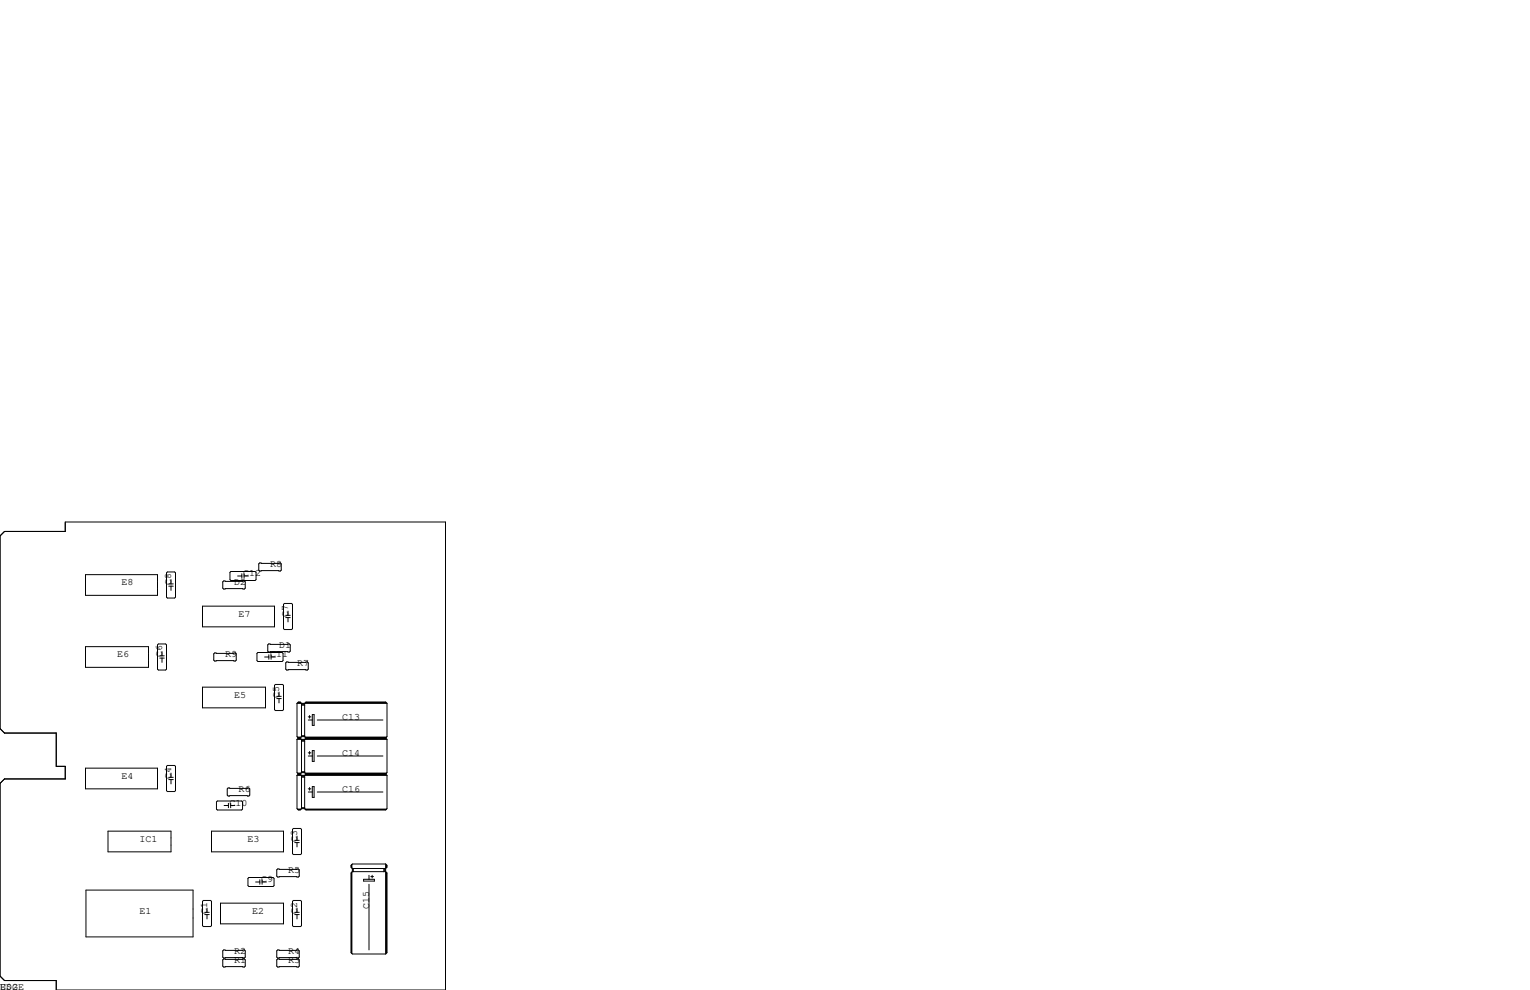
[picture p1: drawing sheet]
<svg xmlns="http://www.w3.org/2000/svg" width="432mm" height="279mm" viewBox="0 0 432 279" stroke-linecap="round" stroke-linejoin="round" font-family="sans-serif">
<g fill="none" stroke="#000" stroke-width=".28">
<path d="M0 151.3l1.3-1.3h17.1v-2.7h107.3v132.1h-109.8v-2.7h-14.6l-1.3-1.2v-54.4l1.3-1.3h17.1v-3.5h-2.5v-9.4h-14.6l-1.3-1.3zM73 159.1l.3-.2h5.8l.3 .2v1.8l-.3 .3h-5.8l-.3-.3zM24.1 162.2h20.4v5.8h-20.4zM47.2 161.4h2.1l.2 .3v6.8l-.2 .3h-2.1l-.2-.3v-6.8zM47.6 164.8h1.3M47.6 165.4h1.3M48.3 163.6v1.2M48.3 165.4v1.2M57.2 171.1h20.3v5.8h-20.3zM62.9 164.2l.2-.2h5.9l.2 .2v1.8l-.2 .2h-5.9l-.2-.2zM64.9 161.5l.3-.2h6.8l.3 .2v2.1l-.3 .2h-6.8l-.3-.2zM67.1 162.6h1.1"/>
<path d="M68.2 161.9v1.3M68.9 161.9v1.3M68.9 162.6h1.2M80 170.6l.3-.3h2l.3 .3v6.8l-.3 .3h-2l-.3-.3zM80.6 174.3h1.3M80.6 173.7h1.3M81.3 172.5v1.2M81.3 174.3v1.2M24.1 182.5h17.8v5.8h-17.8zM44.5 182l.2-.3h2l.3 .3v6.8l-.3 .3h-2l-.2-.3zM45.1 185.7h1.3M45.1 185.1h1.3"/>
<path d="M45.7 183.9v1.2M45.7 185.7v1.2M57.2 193.9h17.7v5.9h-17.7zM60.3 184.5l.3-.2h5.8l.3 .2v1.8l-.3 .3h-5.8l-.3-.3zM72.5 184.4l.3-.3h6.8l.3 .3v2l-.3 .3h-6.8l-.3-.3zM74.7 185.4h1.2M75.8 181.7h5.9l.2 .3v1.8l-.2 .2h-5.9l-.2-.2v-1.8zM75.9 184.8v1.3M76.5 184.8v1.3M76.5 185.4h1.2M77.5 193.4l.2-.2h2.1l.2 .2v6.9l-.2 .2h-2.1l-.2-.2zM78.1 197.2h1.3"/>
<path d="M78.1 196.5h1.3M78.7 195.3v1.2M78.7 197.2v1.2M80.6 187.1l.3-.3h5.8l.3 .3v1.7l-.3 .3h-5.8l-.3-.3zM83.8 198.5v9.4l.4 .4M83.8 198.5l.4-.4h.5l.4 .4v9.4M83.8 198.5h25.4M84.1 198.4h.7M84.2 198.2h.5M85.1 199h.9M85.2 198.6h.7M85.2 198.9h.7"/>
<path d="M86.2 198.4h22.8M86.4 198.2h22.4M109.2 198.5v9.4l-.4 .4M109.2 198.5l-.4-.4h-22.4l-.4 .4v9.4M24.1 216.8h20.4v5.8h-20.4zM47.2 216h2.1l.2 .3v6.8l-.2 .3h-2.1l-.2-.3v-6.8zM47.6 219.4h1.3M48.3 218.2v1.2M83.8 208.7v9.4l.4 .3M83.8 218.8v9.4l.4 .4h.5l.4-.4M83.8 208.7h25.4M83.8 218.8h25.4"/>
<path d="M83.9 208h1.1M83.9 218.2h1.1M84.1 208.5h.7M84.1 218.7h.7M84.2 208.3h.5M84.2 208.2h.5M84.2 208.3l-.4 .4M84.2 208.4h.5M84.2 218.4h.5M84.2 218.3h.5M84.2 218.4l-.4 .4M84.2 218.6h.5"/>
<path d="M84.7 208.3l.4 .4v9.4M84.7 218.4l.4 .4v9.4M85.1 219.3h.9M85.1 207.9l-.4 .4M85.1 207.9h.9M85.1 207.6h.9M85.1 209.2h.9M85.1 218.1l-.4 .3M85.1 218.1h.9M85.1 217.8h.9M85.2 207.8h.7M85.2 208.8h.7"/>
<path d="M85.2 209h.7M85.2 217.9h.7M85.2 218.9h.7M85.2 219.2h.7M86 207.9l.4 .4M86 218.1l.4 .3M86.1 208h23M86.1 218.2h23M86.2 208.5h22.8M86.2 218.7h22.8M86.4 208.3l-.4 .4v9.4M86.4 218.4l-.4 .4v9.4"/>
<path d="M86.4 208.3h22.4M86.4 208.2h22.4M86.4 208.4h22.4M86.4 218.4h22.4M86.4 218.3h22.4M86.4 218.6h22.4M87 202.3h.8M87 203.2h1.1M87 212.5h.8M87 213.4h1.1M87.4 201.9v.8M87.4 212.1v.8"/>
<path d="M88.1 201.7h.5v3h-.5zM88.1 211.8h.5v3.1h-.5zM89.5 203.2h18.6M89.5 213.4h18.6M108.8 208.3l.4 .4M108.8 218.4l.4 .4M109.2 218.8v9.4l-.4 .4h-22.4l-.4-.4M109.2 208.7v9.4l-.4 .3M30.5 234.6h17.8v5.8h-17.8zM47.6 220h1.3M48.3 220v1.2M59.7 234.6h20.3v5.8h-20.3z"/>
<path d="M61.1 226.3l.2-.2h6.9l.3 .2v2l-.3 .3h-6.9l-.2-.3zM63.2 227.3h1.3M64.4 222.4h5.8l.3 .2v1.8l-.3 .3h-5.8l-.3-.3v-1.8zM64.5 226.7v1.3M65.1 227.3h1.2M65.1 226.7v1.3M82.8 233.8h2l.3 .3v6.8l-.3 .3h-2l-.2-.3v-6.8zM83.2 237.8h1.3M83.2 237.2h1.3M83.8 236v1.2M83.8 237.8v1.2M83.9 228.3h1.1"/>
<path d="M84.2 228.5h.5M85.1 228.2h.9M85.1 228h.9M85.2 228.1h.7M86.1 228.3h23M86.4 228.5h22.4M87 222.6h.8M87 223.5h1.1M87.4 222.2v.8M88.1 222h.5v3h-.5zM89.5 223.5h18.6M24.3 251.2h30.2v13.2h-30.2z"/>
<path d="M57.2 254.4l.2-.3h2l.3 .3v6.8l-.3 .3h-2l-.2-.3zM57.8 258.1h1.3M57.8 257.5h1.3M58.4 256.3v1.2M58.4 258.1v1.2M62.2 254.9h17.8v5.8h-17.8zM70 247.9l.2-.3h6.9l.2 .3v2l-.2 .3h-6.9l-.2-.3zM72.1 248.9h1.2M73.3 248.3v1.3M74 248.3v1.3M74 248.9h1.2M78.1 245.5l.3-.3h5.8l.3 .3v1.8l-.3 .2h-5.8l-.3-.2z"/>
<path d="M82.6 254.4l.2-.3h2l.3 .3v6.8l-.3 .3h-2l-.2-.3zM83.2 258.1h1.3M83.2 257.5h1.3M83.8 256.3v1.2M83.8 258.1v1.2M99.2 244.2v.5M99.2 246.4v22.5M99.3 244v1M99.3 246.1v23M99.4 246h9.4l.4 .4v22.5l-.4 .3M99.4 246l-.3 .4v22.5l.3 .3h9.4M99.4 245.1v.9"/>
<path d="M99.6 245.2v.7M99.7 245.1v.9M102.6 248.2h3.1v.5h-3.1zM104.1 247v1.2M104.1 249.6v18.5M104.6 247.4h.8M105 247v.8M108.3 245.1v.9M108.5 245.2v.7M108.7 245.2v.7M108.8 243.8l.4 .4v.5l-.4 .4h-9.4M108.8 243.8h-9.4l-.3 .4v.5l.3 .4"/>
<path d="M108.8 243.8v25.4M109 244.1v.8M109 246.3v22.7M109.1 244.2v.5M109.1 246.4v22.5M62.9 270.9l.2-.3h5.9l.2 .3v1.8l-.2 .2h-5.9l-.2-.2zM62.9 268.4l.2-.3h5.9l.2 .3v1.7l-.2 .3h-5.9l-.2-.3zM78.1 270.9l.3-.3h5.8l.3 .3v1.8l-.3 .2h-5.8l-.3-.2zM78.1 268.4l.3-.3h5.8l.3 .3v1.7l-.3 .3h-5.8l-.3-.3z"/>
</g>
<g font-size="2.8">
<text x="76.2" y="160">R8</text>
<text x="34.3" y="165.1">E8</text>
<text x="48.3" y="165.1" transform="rotate(-90 48.3 165.1)">C8</text>
<text x="66" y="165.1">D2</text>
<text x="68.6" y="162.6">C12</text>
<text x="67.3" y="174">E7</text>
<text x="81.3" y="174" transform="rotate(-90 81.3 174)">C7</text>
<text x="33" y="185.4">E6</text>
<text x="45.7" y="185.4" transform="rotate(-90 45.7 185.4)">C6</text>
<text x="63.5" y="185.4">R9</text>
<text x="76.2" y="185.4">C11</text>
<text x="78.7" y="182.9">D1</text>
<text x="83.8" y="188">R7</text>
<text x="66" y="196.8">E5</text>
<text x="78.7" y="196.8" transform="rotate(-90 78.7 196.8)">C5</text>
<text x="96.5" y="203.2">C13</text>
<text x="96.5" y="213.4">C14</text>
<text x="34.3" y="219.7">E4</text>
<text x="48.3" y="219.7" transform="rotate(-90 48.3 219.7)">C4</text>
<text x="64.8" y="227.3">C10</text>
<text x="67.3" y="223.5">R6</text>
<text x="96.5" y="223.5">C16</text>
<text x="39.4" y="237.5">IC1</text>
<text x="69.8" y="237.5">E3</text>
<text x="83.8" y="237.5" transform="rotate(-90 83.8 237.5)">C3</text>
<text x="73.7" y="248.9">C9</text>
<text x="81.3" y="246.4">R5</text>
<text x="39.4" y="257.8">E1</text>
<text x="58.4" y="257.8" transform="rotate(-90 58.4 257.8)">C1</text>
<text x="71.1" y="257.8">E2</text>
<text x="83.8" y="257.8" transform="rotate(-90 83.8 257.8)">C2</text>
<text x="104.1" y="256.5" transform="rotate(-90 104.1 256.5)">C15</text>
<text x="66" y="269.2">R2</text>
<text x="81.3" y="269.2">R4</text>
<text x="66" y="271.8">R1</text>
<text x="81.3" y="271.8">R3</text>
<text x="0" y="279.4">U$2</text>
<text x="0" y="279.4">EDGE</text>
</g>
</svg>
